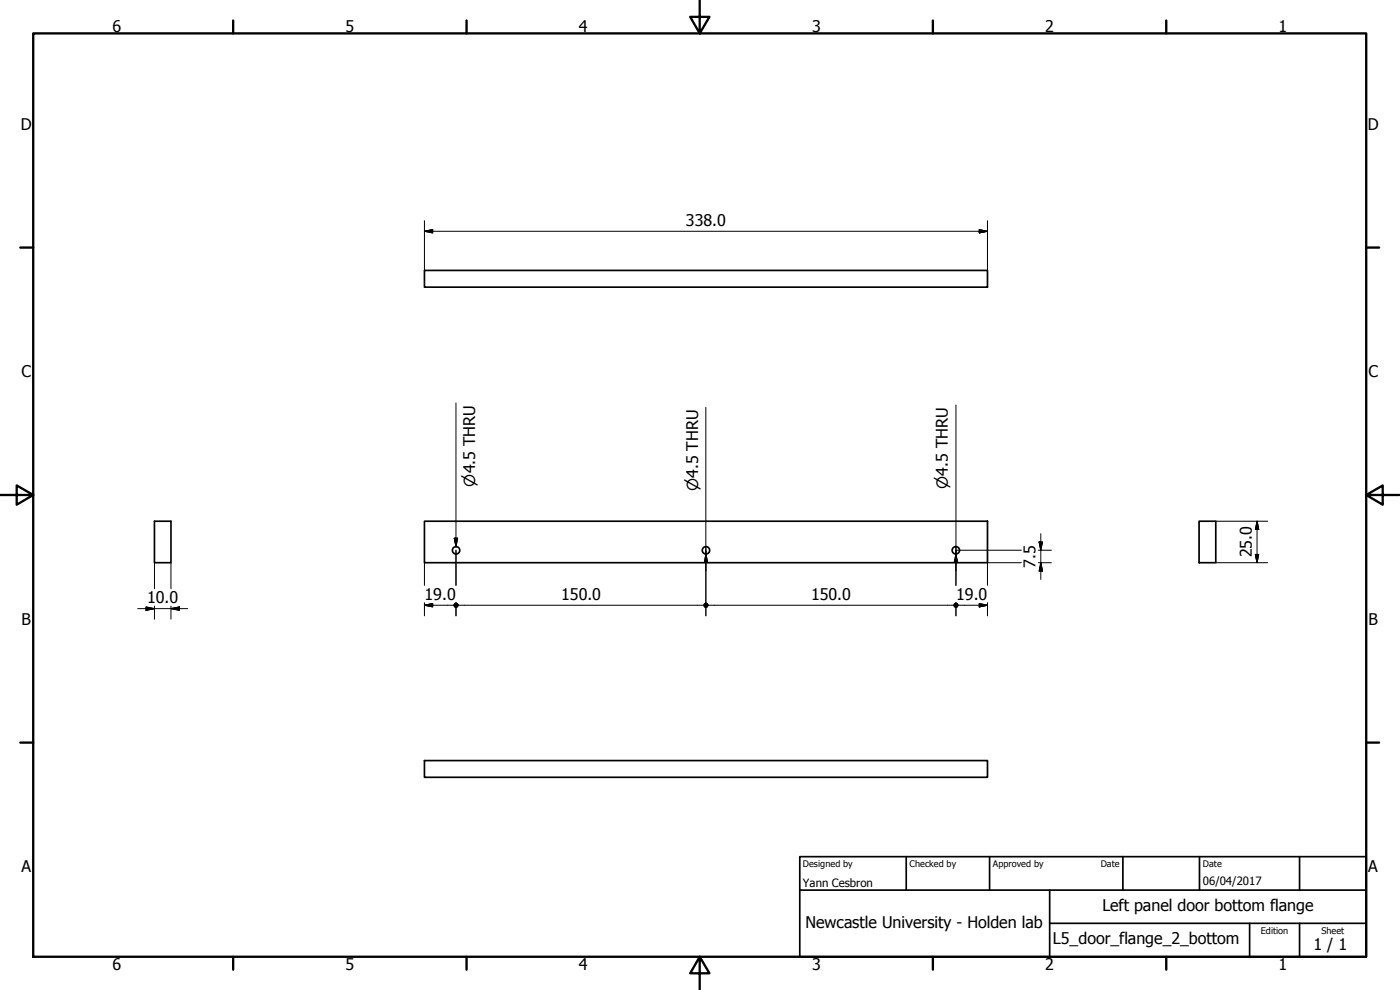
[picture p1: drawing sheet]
<svg xmlns="http://www.w3.org/2000/svg" width="420mm" height="297mm" viewBox="0 0 420 297" stroke-linecap="round" stroke-linejoin="round" font-family="sans-serif">
<!-- layer: Visible (ISO) -->
<g fill="none" stroke="#000" stroke-width=".51">
<path d="M127.4 81.1h169v5.1h-169zM46.4 156.4h4.9v12.4h-4.9zM127.4 156.4h169v12.4h-169zM359.9 156.4h5v12.4h-5zM127.4 228.2h169v5h-169z"/>
<circle cx="136.9" cy="165.1" r="1.11"/>
<circle cx="211.9" cy="165.1" r="1.11"/>
<circle cx="286.9" cy="165.1" r="1.11"/>
</g>
<!-- layer: Border (ISO) -->
<g fill="none" stroke="#000" stroke-width=".7">
<path d="M10 10h400v277.1h-400zM70 6.1v3.9M140 6.1v3.9M210 0v10l-2.9-4.9h5.8l-2.9 4.9M280 6.1v3.9M350 6.1v3.9M6.1 74.3h3.9M410 74.3h3.9M0 148.5h10l-5-2.8v5.7l5-2.9M410 148.5l5 2.9v-5.7l-5 2.8h10M6.1 222.8h3.9M410 222.8h3.9"/>
<path d="M70 287.1v3.8M140 287.1v3.8M210 287.1l2.9 4.9h-5.8l2.9-4.9v9.9M280 287.1v3.8M350 287.1v3.8"/>
</g>
<!-- layer: Title (ISO) -->
<path d="M240 257h170v30.1h-170zM272 257v10.1M297 257v10.1M337 257v10.1M360 257v10.1M390 257v10.1M240 267.1h170M315 277h95M315 267.1v20M375 277v10.1M390 277v10.1" fill="none" stroke="#000" stroke-width=".51"/>
<!-- layer: Dimension (ISO) -->
<g fill="none" stroke="#000" stroke-width=".3">
<path d="M127.4 69.4l2.5-.5v1zM127.4 66.2v14.9M127.4 69.4h169M293.9 68.9l2.5 .5-2.5 .5zM296.4 66.2v14.9M364.9 156.4h15.5M377.3 156.4l.5 2.5h-1.1zM377.3 156.4v12.4M46.4 168.8v7.8M51.3 168.8v7.8M127.4 168.8v6.8M136.8 165.1v10.5"/>
<path d="M211.8 165.1v1.3M211.8 168.6v16.2M286.9 168.6v7M306.5 165.1h-19.6v1.3M306.5 168.8h-10.1v6.8M311.6 168.8h3.9M311.6 165.1h3.9M311.8 162.6h1.1l-.5 2.5zM312.4 168.8l.5 2.6h-1.1zM312.4 160.1v13.7M364.9 168.8h15.5M376.7 166.4h1.1l-.5 2.4z"/>
<path d="M41.3 182.6h15M43.8 182.1l2.6 .5-2.6 .5zM46.4 181.8v4M51.3 182.6l2.5-.5v1zM51.3 181.8v4M127.4 181.6l2.5-.5v1zM127.4 181.6h8.8M127.4 180.8v4M136.8 180.8v4M137.5 181.6h73.8M212.5 181.6h73.8M286.9 180.8v4"/>
<path d="M287.5 181.6h8.9M293.9 181.1l2.5 .5-2.5 .5zM296.4 180.8v4"/>
</g>
<g fill="#000" stroke="#000" stroke-width=".3">
<path d="M127.4 69.4l2.5-.5zM127.4 69.4l2.5-.5v1zM293.9 69.9l2.5-.5zM293.9 68.9l2.5 .5-2.5 .5zM377.3 156.4l.5 2.5zM377.3 156.4l.5 2.5h-1.1zM311.8 162.6l.6 2.5zM311.8 162.6h1.1l-.5 2.5zM312.4 168.8l.5 2.6zM312.4 168.8l.5 2.6h-1.1zM376.7 166.4l.6 2.4zM376.7 166.4h1.1l-.5 2.4z"/>
<path d="M43.8 183.1l2.6-.5zM43.8 182.1l2.6 .5-2.6 .5zM51.3 182.6l2.5-.5zM51.3 182.6l2.5-.5v1zM127.4 181.6l2.5-.5zM127.4 181.6l2.5-.5v1zM136.8 181l.5 .2 .2 .4zM136.4 181.2l.4-.2 .7 .6zM136.4 181.2l1.1 .4h-1.3zM136.2 181.6h1.3l-1.1 .4zM136.4 182l1.1-.4-.7 .6zM136.8 182.2l.7-.6-.2 .4z"/>
<path d="M137.5 181.6l-.2 .4zM211.8 181l.5 .2 .2 .4zM211.4 181.2l.4-.2 .7 .6zM211.4 181.2l1.1 .4h-1.2zM211.3 181.6h1.2l-1.1 .4zM211.4 182l1.1-.4-.7 .6zM211.8 182.2l.7-.6-.2 .4zM212.5 181.6l-.2 .4zM286.9 181l.4 .2 .2 .4zM286.4 181.2l.5-.2 .6 .6zM286.4 181.2l1.1 .4h-1.2zM286.3 181.6h1.2l-1.1 .4z"/>
<path d="M286.4 182l1.1-.4-.6 .6zM287.5 181.6l-.2 .4-.4 .2zM287.5 181.6l-.2 .4zM293.9 182.1l2.5-.5zM293.9 181.1l2.5 .5-2.5 .5z"/>
</g>
<!-- layer: Symbol (ISO) -->
<path d="M136.8 120.9v43.1M211.8 122.2v44M286.9 121.5v44.7M136.3 161.5h1.1l-.6 2.5zM211.8 166.2l.5 2.5h-.9zM211.8 164v7.2M286.9 166.2l.4 2.5h-.9zM286.9 164v7.2" fill="none" stroke="#000" stroke-width=".3"/>
<path d="M136.3 161.5l.5 2.5zM136.3 161.5h1.1l-.6 2.5zM211.8 166.2l.5 2.5zM211.8 166.2l.5 2.5h-.9zM286.9 166.2l.4 2.5zM286.9 166.2l.4 2.5h-.9z" fill="#000" stroke="#000" stroke-width=".3"/>
<g font-size="4.8">
<text x="33.7" y="9.6">6</text>
<text x="103.7" y="9.6">5</text>
<text x="173.7" y="9.6">4</text>
<text x="243.7" y="9.6">3</text>
<text x="313.7" y="9.6">2</text>
<text x="383.7" y="9.6">1</text>
<text x="6.2" y="38.9">D</text>
<text x="410.5" y="38.9">D</text>
<text x="205.9" y="67.8">338.0</text>
<text x="6.4" y="113.1">C</text>
<text x="410.7" y="113.1">C</text>
<text x="375.7" y="167.2" transform="rotate(-90 375.7 167.2)">25.0</text>
<text x="310.8" y="170.4" transform="rotate(-90 310.8 170.4)">7.5</text>
<text x="44.2" y="181">10.0</text>
<text x="127.4" y="180">19.0</text>
<text x="168.4" y="180">150.0</text>
<text x="243.4" y="180">150.0</text>
<text x="287" y="180">19.0</text>
<text x="6.4" y="187.4">B</text>
<text x="410.7" y="187.4">B</text>
<text x="6.4" y="261.7">A</text>
<text x="410.7" y="261.7">A</text>
<text x="330.8" y="273.4">Left panel door bottom flange</text>
<text x="241.7" y="278.4">Newcastle University - Holden lab</text>
<text x="316" y="283.4">L5_door_flange_2_bottom</text>
<text x="394.2" y="285">1 / 1</text>
<text x="33.7" y="290.9">6</text>
<text x="103.7" y="290.9">5</text>
<text x="173.7" y="290.9">4</text>
<text x="243.7" y="290.9">3</text>
<text x="313.7" y="290.9">2</text>
<text x="383.7" y="290.9">1</text>
</g>
<g font-size="4.6">
<text x="142.6" y="146" transform="rotate(-90 142.6 146)">⌀4.5 THRU</text>
<text x="209.5" y="147.3" transform="rotate(-90 209.5 147.3)">⌀4.5 THRU</text>
<text x="284.5" y="146.7" transform="rotate(-90 284.5 146.7)">⌀4.5 THRU</text>
</g>
<g font-size="3.4">
<text x="241" y="266">Yann Cesbron</text>
<text x="361" y="265.5">06/04/2017</text>
</g>
<g font-size="2.7">
<text x="241" y="260.1">Designed by</text>
<text x="273" y="260.1">Checked by</text>
<text x="298" y="260.1">Approved by</text>
<text x="330.3" y="260">Date</text>
<text x="361" y="260">Date</text>
<text x="378.4" y="280.1">Edition</text>
<text x="396.6" y="280.1">Sheet</text>
</g>
</svg>
